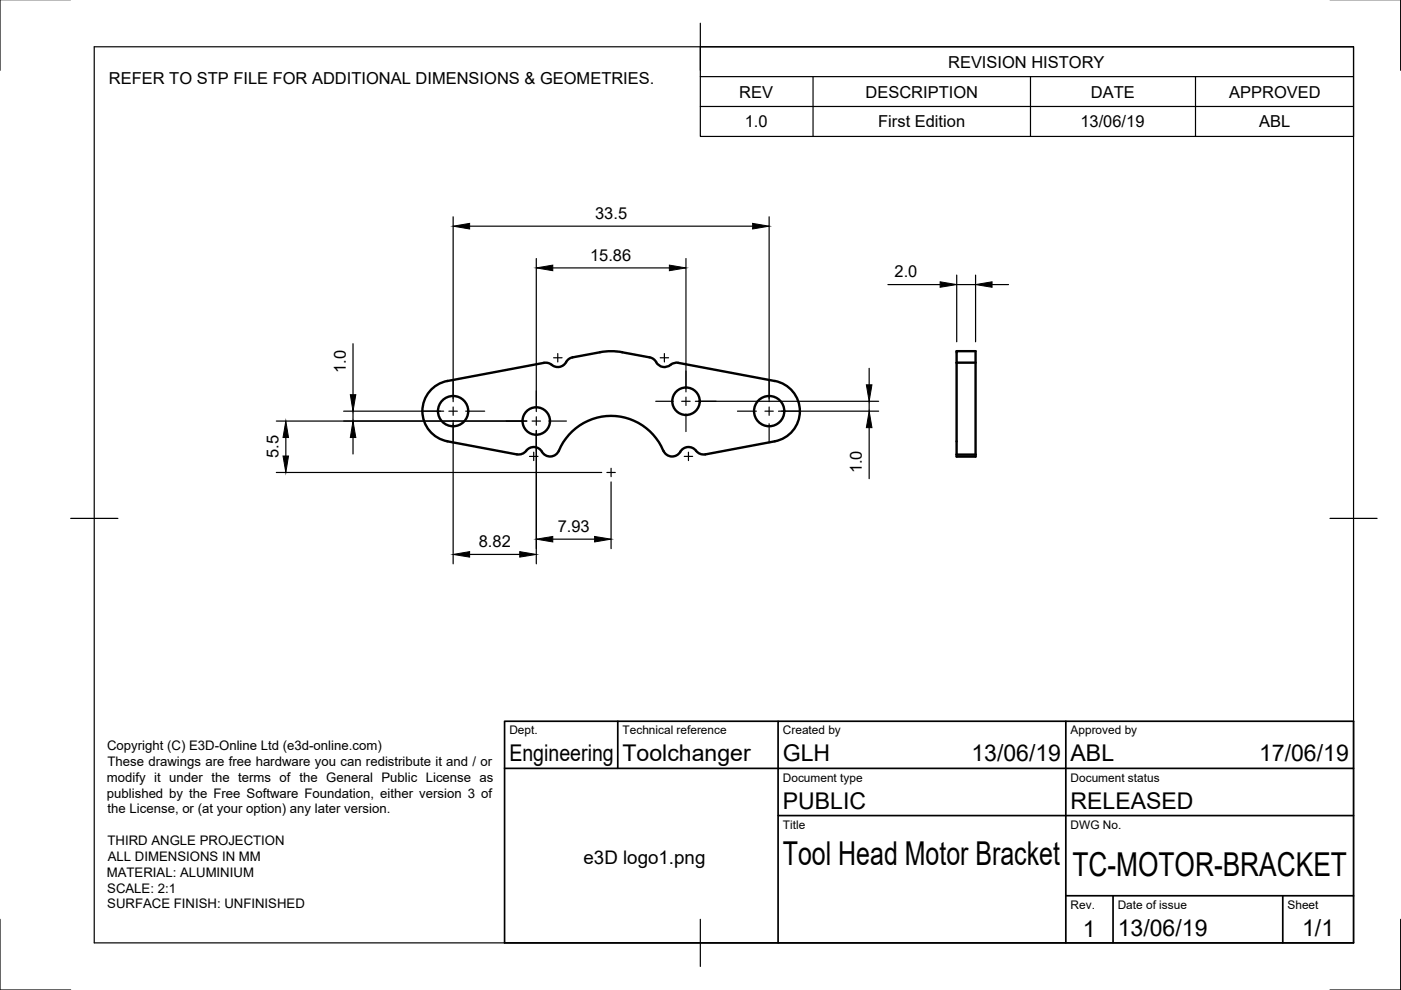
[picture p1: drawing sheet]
<svg xmlns="http://www.w3.org/2000/svg" width="297mm" height="210mm" viewBox="0 0 297 210" stroke-linecap="round" stroke-linejoin="round" font-family="sans-serif">
<!-- layer: Visible -->
<g fill="none" stroke="#000" stroke-width=".51">
<path d="M117 77.4a2.07 2.07 0 0 0 3.2-.9l.6-.5 .6-.2 5.8-1.1 2-.2 2.1 .1 6.4 1.2 1 .4a2.65 2.65 0 0 0 2.2 1.6l.7-.1 .6-.3M117 77.4l-1-.5h-.7l-20.5 3.9M142.2 77.4l.9-.5h.7l20.5 3.9a6.5 6.5 0 0 1 5.3 6.4 6.5 6.5 0 0 1-5.3 6.4l-14.8 2.7M202.8 76.9v-2.4h4v21.9M202.8 76.9v19.5M202.8 76.9h4M94.8 93.6l14.8 2.7M94.9 80.8a6.5 6.5 0 0 0-5.3 6.4 6.5 6.5 0 0 0 5.3 6.4M140.6 95.6a12 12 0 0 0-11.3-7.4 12 12 0 0 0-11 7.8 2.07 2.07 0 0 1-3.6-.5 2.11 2.11 0 0 0-3.4 .4 2 2 0 0 1-1.7 .4M140.7 95.6a2.06 2.06 0 0 0 1.9 1.2 2.06 2.06 0 0 0 1.9-1.3 2.11 2.11 0 0 1 3.4 .4 2 2 0 0 0 1.6 .4M202.8 96.4v.4h4v-.4M202.8 96.4h4"/>
<circle cx="96.1" cy="87.2" r="3.2"/>
<circle cx="113.7" cy="89.3" r="2.91"/>
<circle cx="145.4" cy="85.1" r="2.91"/>
<circle cx="163.1" cy="87.2" r="3.2"/>
</g>
<!-- layer: Border -->
<path d="M0 -.1v15M297 -.1v15M20 9.9h267v190h-267zM148.5 4.9v10M15 109.9h10M282 109.9h10M0 194.9v15h15M148.5 194.9v10M297 194.9v15h-15" fill="none" stroke="#000" stroke-width=".25"/>
<!-- layer: TitleBlock -->
<path d="M107 152.9h180v47h-180zM131 152.9v10M165 152.9v47M226 152.9v47M107 162.9h180M165 172.9h122M226 189.9h61M236 189.9v10M272 189.9v10" fill="none" stroke="#000" stroke-width=".36"/>
<!-- layer: BOM -->
<path d="M148.5 9.9h138.5v19h-138.5zM148.5 16.2h138.5M172.4 16.2v12.7M218.5 16.2v12.7M253.5 16.2v12.7M148.5 22.6h138.5" fill="none" stroke="#000" stroke-width=".25"/>
<!-- layer: Center Lines -->
<g fill="none" stroke="#000" stroke-width=".25">
<path d="M117.4 75.9h1.8M118.3 75v1.7M140 75.9h1.8M140.9 75v1.7M145.4 78.7v3.7M89.4 87.2h4M95.2 87.2h1.8M96.1 80.5v4M96.1 86.3v1.8M96.1 89.8v4.1M98.7 87.2h4.1M107.3 89.3h3.7"/>
<path d="M112.3 96.8h1.8M112.8 89.3h1.8M113.2 95.9v1.8M113.7 82.9v3.7M113.7 88.4v1.8M113.7 91.9v3.8M116.4 89.3h3.7M129.6 99.3v1.8M139 85.1h3.7M144.5 85.1h1.8M145.1 96.8h1.8M145.4 84.2v1.8"/>
<path d="M145.4 87.8v3.7M146 95.9v1.8M148.1 85.1h3.7M156.4 87.2h4M162.2 87.2h1.8M163.1 80.5v4M163.1 86.3v1.8M163.1 89.8v4.1M165.7 87.2h4.1M128.7 100.2h1.8"/>
</g>
<!-- layer: Dimensions -->
<g fill="none" stroke="#000" stroke-width=".25">
<path d="M96.1 46v39.2M99.6 48h60M113.7 54.8v32.5M117.2 56.8h24.7M145.4 54.8v28.3M163.1 46v39.2M202.8 58.3v14.2M206.8 58.3v14.2M74.8 72.9v10.8M184.3 78.1v3.5M188.3 60.3h11M202.8 60.3h4"/>
<path d="M210.3 60.3h3.5M58.6 89.3h53.1M60.6 92.8v3.9M72.9 87.2h21.2M74.8 87.2v2.1M74.8 92.8v3.5M96.1 89.2v30.3M113.7 91.3v28.2M147.4 85.1h38.9M165.1 87.2h21.2M184.3 85.1v2.1M184.3 90.7v10.8"/>
<path d="M58.6 100.2h69M99.6 117.6h10.6M117.2 114.3h8.9M129.6 102.2v14.1"/>
</g>
<g fill="#000" stroke="#000" stroke-width=".21">
<path d="M96.1 48l3.5-.6v1.1zM113.7 56.8l3.5-.6v1.2zM141.9 56.2l3.5 .6-3.5 .6zM159.6 47.4l3.5 .6-3.5 .5zM199.3 59.7l3.5 .6-3.5 .6zM206.8 60.3l3.5-.6v1.2zM60 96.7h1.2l-.6 3.5zM60.6 89.3l.6 3.5h-1.2zM74.8 89.3l.6 3.5h-1.1zM74.3 83.7h1.1l-.6 3.5zM183.7 81.6h1.2l-.6 3.5zM184.3 87.2l.6 3.5h-1.2z"/>
<path d="M96.1 117.6l3.5-.6v1.1zM110.2 117l3.5 .6-3.5 .5zM113.7 114.3l3.5-.6v1.2zM126.1 113.7l3.5 .6-3.5 .6z"/>
</g>
<g font-size="7">
<text x="166" y="183.4">Tool Head Motor Bracket</text>
<text x="227.4" y="185.8">TC-MOTOR-BRACKET</text>
</g>
<g font-size="4.9">
<text x="108" y="161.4">Engineering</text>
<text x="132" y="161.4">Toolchanger</text>
<text x="166" y="161.4">GLH</text>
<text x="206" y="161.4">13/06/19</text>
<text x="227" y="161.4">ABL</text>
<text x="267" y="161.4">17/06/19</text>
<text x="166" y="171.4">PUBLIC</text>
<text x="227" y="171.4">RELEASED</text>
<text x="229.6" y="198.6">1</text>
<text x="237" y="198.4">13/06/19</text>
<text x="276.1" y="198.6">1/1</text>
</g>
<text font-size="4" x="123.7" y="183.3">e3D logo1.png</text>
<g font-size="3.5">
<text x="23.1" y="17.9">REFER TO STP FILE FOR ADDITIONAL DIMENSIONS &amp; GEOMETRIES.</text>
<text x="201" y="14.3">REVISION HISTORY</text>
<text x="156.7" y="20.7">REV</text>
<text x="183.5" y="20.7">DESCRIPTION</text>
<text x="231.3" y="20.7">DATE</text>
<text x="260.6" y="20.7">APPROVED</text>
<text x="157.9" y="27">1.0</text>
<text x="186.2" y="27">First Edition</text>
<text x="229.1" y="27">13/06/19</text>
<text x="267" y="27">ABL</text>
<text x="126.2" y="46.4">33.5</text>
<text x="125.1" y="55.3">15.86</text>
<text x="189.7" y="58.8">2.0</text>
<text x="73.3" y="79.1" transform="rotate(-90 73.3 79.1)">1.0</text>
<text x="59.1" y="97.1" transform="rotate(-90 59.1 97.1)">5.5</text>
<text x="182.7" y="100.4" transform="rotate(-90 182.7 100.4)">1.0</text>
<text x="118.2" y="112.8">7.93</text>
<text x="101.5" y="116">8.82</text>
</g>
<g font-size="2.8">
<text x="22.7" y="159">Copyright (C) E3D-Online Ltd (e3d-online.com)</text>
<text x="22.7" y="165.7">modify it under the terms of the General Public License as</text>
<text x="22.8" y="162.4">These drawings are free hardware you can redistribute it and / or</text>
<text x="22.7" y="169.1">published by the Free Software Foundation, either version 3 of</text>
<text x="22.8" y="172.5">the License, or (at your option) any later version.</text>
<text x="22.8" y="179.2">THIRD ANGLE PROJECTION</text>
<text x="22.6" y="185.9">MATERIAL: ALUMINIUM</text>
<text x="22.9" y="182.5">ALL DIMENSIONS IN MM</text>
<text x="22.7" y="189.2">SCALE: 2:1</text>
<text x="22.7" y="192.6">SURFACE FINISH: UNFINISHED</text>
</g>
<g font-size="2.5">
<text x="108" y="155.7">Dept.</text>
<text x="132" y="155.7">Technical reference</text>
<text x="166" y="155.7">Created by</text>
<text x="227" y="155.7">Approved by</text>
<text x="166" y="165.7">Document type</text>
<text x="227" y="165.7">Document status</text>
<text x="166" y="175.7">Title</text>
<text x="227" y="175.7">DWG No.</text>
<text x="227" y="192.7">Rev.</text>
<text x="237" y="192.7">Date of issue</text>
<text x="273" y="192.7">Sheet</text>
</g>
</svg>
